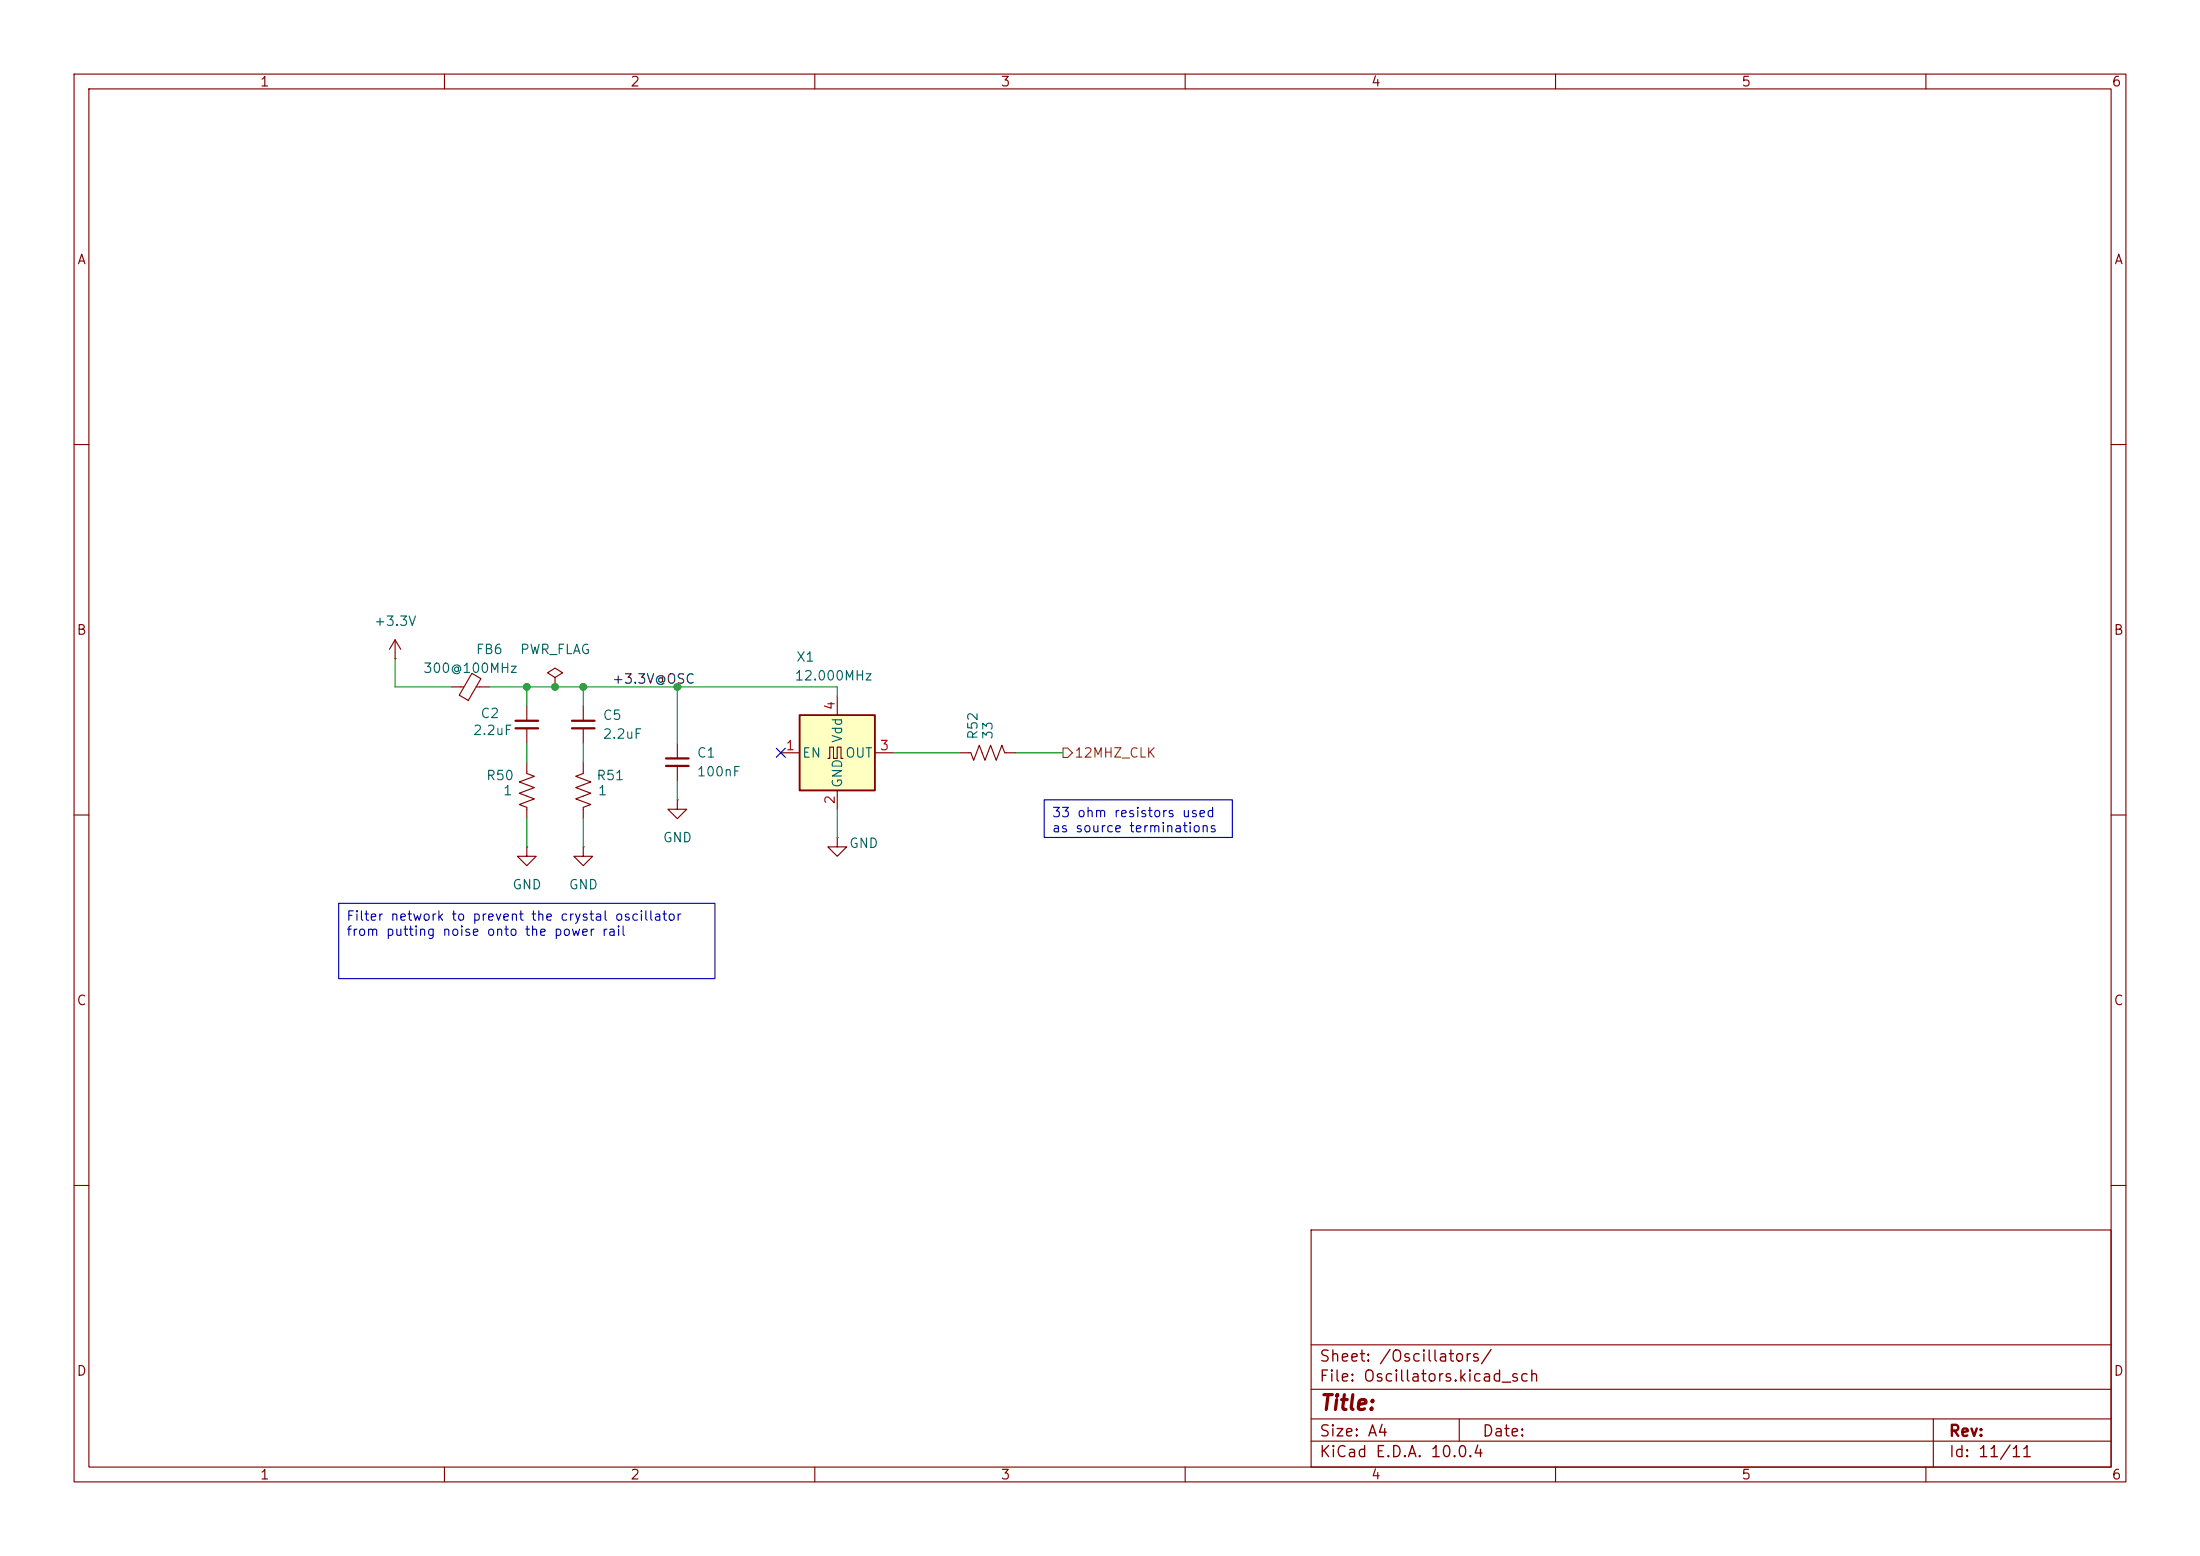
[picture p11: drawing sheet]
<svg xmlns="http://www.w3.org/2000/svg" width="297mm" height="210mm" viewBox="0 0 297 210" stroke-linecap="round" stroke-linejoin="round" font-family="sans-serif">
<g fill="none" stroke="#840000" stroke-width=".15">
<path d="M10 10h277v190h-277zM12 12h273v186h-273zM60 10v2M110 10v2M160 10v2M210 10v2M260 10v2M10 60h2M285 60h2M71.1 95.3v2M71.1 98.3v2M74.9 91.4l1-.6-1-.6-1 .6 1 .6v1.3"/>
<path d="M74.9 92.7h.1M78.7 95.3v2M78.7 98.3v2M10 110h2M71.1 102.9v1.5l1 .4-2 .7 2 .8-2 .8 2 .7-2 .8 1 .4v1.5M78.7 102.9v1.5l-1 .4 2.1 .7-2.1 .8 2.1 .8-2.1 .7 2.1 .8-1.1 .4v1.5M285 110h2M10 160h2M177 166h108v32h-108zM285 160h2M60 198v2M110 198v2"/>
<path d="M160 198v2M177 194.5h108M177 191.5h108M177 187.5h108M177 181.5h108M197 191.5v3M210 198v2M260 198v2M261 191.5v6.5"/>
</g>
<path d="M69.6 98.3h3M69.6 97.3h3M77.2 98.3h3.1M77.2 97.3h3.1" fill="none" stroke="#840000" stroke-width=".3"/>
<path d="M107.9 96.5h10.2v10.2h-10.2z" fill="#ffffc2"/>
<path d="M107.9 96.5h10.2v10.2h-10.2z" fill="none" stroke="#840000" stroke-width=".25"/>
<g fill="none" stroke="#840000" stroke-width=".15">
<path d="M53.3 88.9h.1M53.3 86.4l-.7 1.2M53.3 86.4l.8 1.2M53.3 86.4v2.5M61 92.7h1.6M63.7 90.9l1.2 .7-1.7 2.9-1.2-.7zM64.3 92.7h1.7M113 94v2.5M71.1 114.3v1.3h1.3l-1.3 1.2-1.3-1.2h1.3M71.1 114.3h.1M78.7 114.3v1.3h1.3l-1.3 1.2-1.2-1.2h1.2M78.7 114.3h.1"/>
<path d="M91.4 108v1.2h1.3l-1.3 1.3-1.2-1.3h1.2M91.4 108h.1M91.4 100.3v2.1M91.4 103.4v2M105.4 101.6h2.5M111.8 102.4h.2v-1.6h.5v1.6h.5v-1.6h.5v1.6h.3M113 113v1.3h1.3l-1.3 1.3-1.2-1.3h1.2M113 113h.1M113 106.7v2.5M118.1 101.6h2.5M129.5 101.6h1.6l.3 1 .8-2 .8 2 .7-2 .8 2 .8-2 .3 1h1.6"/>
</g>
<path d="M89.9 103.4h3.1M89.9 102.4h3.1" fill="none" stroke="#840000" stroke-width=".3"/>
<path d="M143.5 101h.6l.7 .6-.7 .6h-.6z" fill="none" stroke="#725600" stroke-width=".15"/>
<g fill="none" stroke="#009600" stroke-width=".15">
<path d="M53.3 88.9v3.8h7.7M66 92.7h47v1.3M71.1 92.7v2.6M78.7 92.7v2.6M91.4 92.7v7.6M71.1 100.3v2.6M71.1 110.5v3.8M78.7 100.3v2.6M78.7 110.5v3.8M91.4 105.4v2.6M113 109.2v3.8M120.6 101.6h8.9"/>
<path d="M137.2 101.6h6.3"/>
</g>
<path d="M104.8 101l1.2 1.2M106 101l-1.2 1.2" fill="none" stroke="#000084" stroke-width=".15"/>
<path d="M141 108h25.4v5h-25.4zM45.7 121.9h50.8v10.2h-50.8z" fill="none" stroke="#0000c2" stroke-width=".15"/>
<g fill="#009600" stroke="#009600" stroke-width=".14">
<circle cx="78.7" cy="92.7" r=".46"/>
<circle cx="74.9" cy="92.7" r=".46"/>
<circle cx="71.1" cy="92.7" r=".46"/>
<circle cx="91.4" cy="92.7" r=".46"/>
</g>
<text font-size="2" fill="#840000" x="178" y="190.8">Title:</text>
<g font-size="1.5" fill="#840000">
<text x="178" y="184.2">Sheet: /Oscillators/</text>
<text x="178" y="186.9">File: Oscillators.kicad_sch</text>
<text x="178" y="197.1">KiCad E.D.A. 10.0.4</text>
<text x="178" y="194.3">Size: A4</text>
<text x="200" y="194.3">Date:</text>
<text x="263" y="194.3">Rev:</text>
<text x="263" y="197.1">Id: 11/11</text>
</g>
<g font-size="1.3" fill="#840000">
<text x="35" y="12">1</text>
<text x="85" y="12">2</text>
<text x="135" y="12">3</text>
<text x="185" y="12">4</text>
<text x="235" y="12">5</text>
<text x="285" y="12">6</text>
<text x="10.3" y="36">A</text>
<text x="285.3" y="36">A</text>
<text x="10.3" y="86">B</text>
<text x="285.3" y="86">B</text>
<text x="10.3" y="136">C</text>
<text x="285.3" y="136">C</text>
<text x="10.3" y="186">D</text>
<text x="285.3" y="186">D</text>
<text x="35" y="200">1</text>
<text x="85" y="200">2</text>
<text x="135" y="200">3</text>
<text x="185" y="200">4</text>
<text x="235" y="200">5</text>
<text x="285" y="200">6</text>
</g>
<g font-size="1.3" fill="#006464">
<text x="50.4" y="84.8">+3.3V</text>
<text x="64.2" y="88.6">FB6</text>
<text x="70.1" y="88.6">PWR_FLAG</text>
<text x="107.4" y="89.6">X1</text>
<text x="57" y="91.1">300@100MHz</text>
<text x="107.2" y="92.2">12.000MHz</text>
<text x="63.8" y="99.5">2.2uF</text>
<text x="64.8" y="97.2">C2</text>
<text x="81.3" y="97.5">C5</text>
<text x="81.3" y="100">2.2uF</text>
<text x="114" y="100.4" transform="rotate(-90 114 100.4)">Vdd</text>
<text x="132.3" y="99.9" transform="rotate(-90 132.3 99.9)">R52</text>
<text x="134.3" y="99.9" transform="rotate(-90 134.3 99.9)">33</text>
<text x="65.5" y="105.6">R50</text>
<text x="67.8" y="107.7">1</text>
<text x="80.4" y="105.6">R51</text>
<text x="80.6" y="107.7">1</text>
<text x="94" y="102.6">C1</text>
<text x="94" y="105.1">100nF</text>
<text x="108.2" y="102.6">EN</text>
<text x="114" y="106.4" transform="rotate(-90 114 106.4)">GND</text>
<text x="114" y="102.6">OUT</text>
<text x="89.4" y="114">GND</text>
<text x="114.5" y="114.8">GND</text>
<text x="69.1" y="120.4">GND</text>
<text x="76.7" y="120.4">GND</text>
</g>
<text font-size="1.3" fill="#0f0f0f" x="82.5" y="92.6">+3.3V@OSC</text>
<g font-size="1.3" fill="#a90000">
<text x="113" y="96" transform="rotate(-90 113 96)">4</text>
<text x="106" y="101.6">1</text>
<text x="118.7" y="101.6">3</text>
<text x="113" y="108.7" transform="rotate(-90 113 108.7)">2</text>
</g>
<text font-size="1.3" fill="#725600" x="145" y="102.6">12MHZ_CLK</text>
<g font-size="1.3" fill="#0000c2">
<text x="141.9" y="110.6">33 ohm resistors used</text>
<text x="141.9" y="112.7">as source terminations</text>
<text x="46.7" y="124.6">Filter network to prevent the crystal oscillator</text>
<text x="46.7" y="126.6">from putting noise onto the power rail</text>
</g>
</svg>
